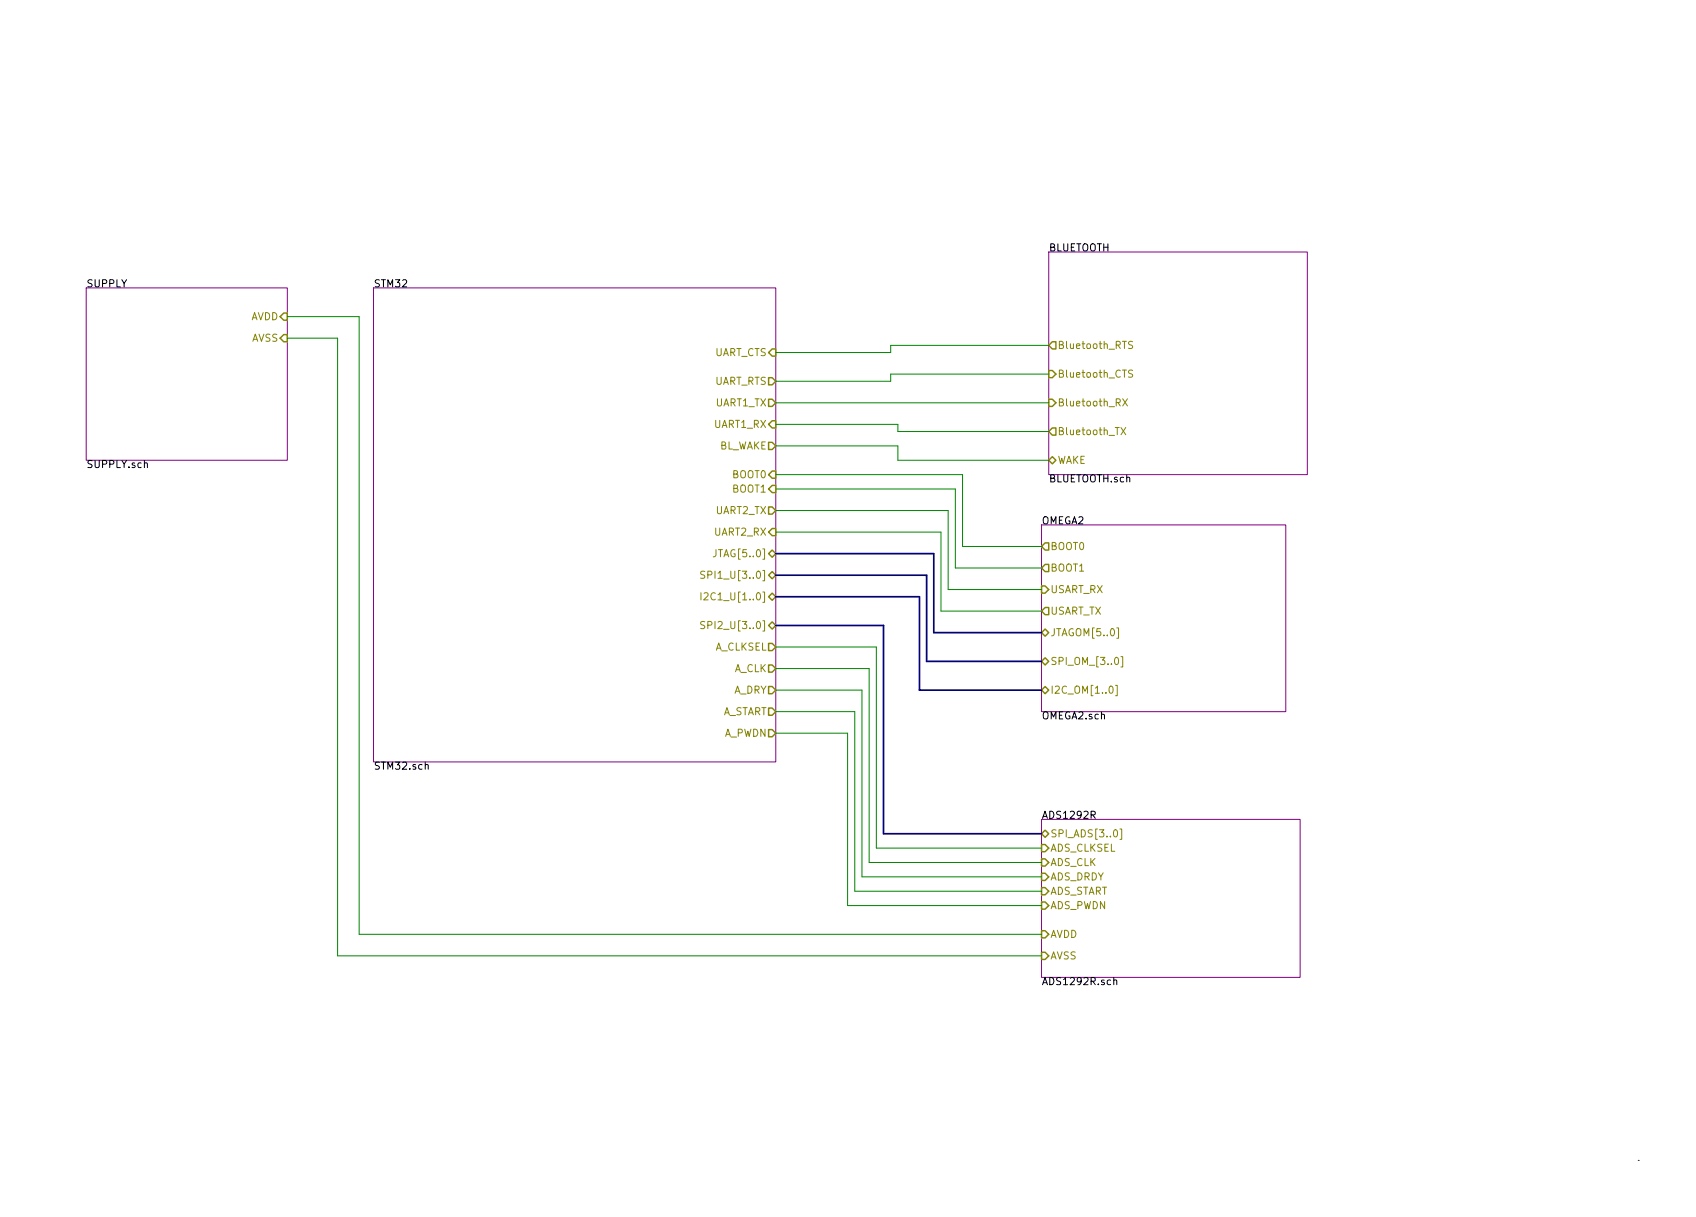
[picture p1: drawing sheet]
EESchema Schematic File Version 4
LIBS:Embebidos_2019-cache
EELAYER 29 0
EELAYER END
$Descr User 11797 8468
encoding utf-8
Sheet 1 6
Title ""
Date ""
Rev ""
Comp ""
Comment1 ""
Comment2 ""
Comment3 ""
Comment4 ""
$EndDescr
$Sheet
S 7300 1750 1800 1550
U 5CE920EB
F0 "BLUETOOTH" 50
F1 "BLUETOOTH.sch" 50
F2 "WAKE" B L 7300 3200 50 
F3 "Bluetooth_TX" O L 7300 3000 50 
F4 "Bluetooth_RX" I L 7300 2800 50 
F5 "Bluetooth_CTS" I L 7300 2600 50 
F6 "Bluetooth_RTS" O L 7300 2400 50 
$EndSheet
$Sheet
S 7250 5700 1800 1100
U 5CE92113
F0 "ADS1292R" 50
F1 "ADS1292R.sch" 50
F2 "ADS_PWDN" I L 7250 6300 50 
F3 "ADS_START" I L 7250 6200 50 
F4 "ADS_CLK" I L 7250 6000 50 
F5 "ADS_CLKSEL" I L 7250 5900 50 
F6 "ADS_DRDY" I L 7250 6100 50 
F7 "AVDD" I L 7250 6500 50 
F8 "AVSS" I L 7250 6650 50 
F9 "SPI_ADS[3..0]" B L 7250 5800 50 
$EndSheet
$Sheet
S 7250 3650 1700 1300
U 5CE9202C
F0 "OMEGA2" 50
F1 "OMEGA2.sch" 50
F2 "USART_RX" I L 7250 4100 50 
F3 "BOOT1" O L 7250 3950 50 
F4 "USART_TX" O L 7250 4250 50 
F5 "BOOT0" O L 7250 3800 50 
F6 "SPI_OM_[3..0]" B L 7250 4600 50 
F7 "I2C_OM[1..0]" B L 7250 4800 50 
F8 "JTAGOM[5..0]" B L 7250 4400 50 
$EndSheet
$Sheet
S 600  2000 1400 1200
U 5CE6DB76
F0 "SUPPLY" 50
F1 "SUPPLY.sch" 50
F2 "AVDD" I R 2000 2200 50 
F3 "AVSS" I R 2000 2350 50 
$EndSheet
$Sheet
S 2600 2000 2800 3300
U 5CE91FF9
F0 "STM32" 50
F1 "STM32.sch" 50
F2 "BOOT0" I R 5400 3300 50 
F3 "BOOT1" I R 5400 3400 50 
F4 "UART_CTS" I R 5400 2450 50 
F5 "UART1_RX" I R 5400 2950 50 
F6 "UART1_TX" O R 5400 2800 50 
F7 "UART2_RX" I R 5400 3700 50 
F8 "UART2_TX" O R 5400 3550 50 
F9 "UART_RTS" O R 5400 2650 50 
F10 "A_CLKSEL" O R 5400 4500 50 
F11 "A_CLK" O R 5400 4650 50 
F12 "A_START" O R 5400 4950 50 
F13 "A_PWDN" O R 5400 5100 50 
F14 "A_DRY" O R 5400 4800 50 
F15 "BL_WAKE" O R 5400 3100 50 
F16 "JTAG[5..0]" B R 5400 3850 50 
F17 "SPI2_U[3..0]" B R 5400 4350 50 
F18 "SPI1_U[3..0]" B R 5400 4000 50 
F19 "I2C1_U[1..0]" B R 5400 4150 50 
$EndSheet
Wire Wire Line
	5400 4500 6100 4500
Wire Wire Line
	6100 4500 6100 5900
Wire Wire Line
	6100 5900 7250 5900
Wire Wire Line
	7250 6000 6050 6000
Wire Wire Line
	6050 6000 6050 4650
Wire Wire Line
	6050 4650 5400 4650
Wire Wire Line
	7250 6100 6000 6100
Wire Wire Line
	6000 6100 6000 4800
Wire Wire Line
	6000 4800 5400 4800
Wire Wire Line
	5400 4950 5950 4950
Wire Wire Line
	5950 4950 5950 6200
Wire Wire Line
	5950 6200 7250 6200
Wire Wire Line
	7250 6300 5900 6300
Wire Wire Line
	5900 6300 5900 5100
Wire Wire Line
	5900 5100 5400 5100
Wire Bus Line
	5400 4350 6150 4350
Wire Bus Line
	6150 4350 6150 5800
Wire Bus Line
	6150 5800 7250 5800
Wire Bus Line
	7250 4600 6450 4600
Wire Bus Line
	6450 4600 6450 4000
Wire Bus Line
	7250 4400 6500 4400
Wire Bus Line
	6500 4400 6500 3850
Wire Wire Line
	7250 4250 6550 4250
Wire Wire Line
	6550 4250 6550 3700
Wire Wire Line
	6550 3700 5400 3700
Wire Wire Line
	7250 4100 6600 4100
Wire Wire Line
	6600 4100 6600 3550
Wire Wire Line
	6600 3550 5400 3550
Wire Wire Line
	7250 3950 6650 3950
Wire Wire Line
	6650 3950 6650 3400
Wire Wire Line
	6650 3400 5400 3400
Wire Wire Line
	7250 3800 6700 3800
Wire Wire Line
	6700 3800 6700 3300
Wire Wire Line
	6700 3300 5400 3300
Wire Wire Line
	7300 3200 6250 3200
Wire Wire Line
	6250 3200 6250 3100
Wire Wire Line
	6250 3100 5400 3100
Wire Wire Line
	7300 3000 6250 3000
Wire Wire Line
	6250 3000 6250 2950
Wire Wire Line
	6250 2950 5400 2950
Wire Wire Line
	7300 2800 5400 2800
Wire Wire Line
	7300 2600 6200 2600
Wire Wire Line
	6200 2600 6200 2650
Wire Wire Line
	6200 2650 5400 2650
Wire Wire Line
	7300 2400 6200 2400
Wire Wire Line
	6200 2400 6200 2450
Wire Wire Line
	6200 2450 5400 2450
Wire Wire Line
	2000 2200 2500 2200
Wire Wire Line
	2500 2200 2500 6500
Wire Wire Line
	2500 6500 7250 6500
Wire Wire Line
	7250 6650 2350 6650
Wire Wire Line
	2350 6650 2350 2350
Wire Wire Line
	2350 2350 2000 2350
Wire Bus Line
	5400 4150 6400 4150
Wire Bus Line
	5400 3850 6500 3850
Wire Bus Line
	5400 4000 6450 4000
Wire Bus Line
	7250 4800 6400 4800
Wire Bus Line
	6400 4150 6400 4800
$EndSCHEMATC
